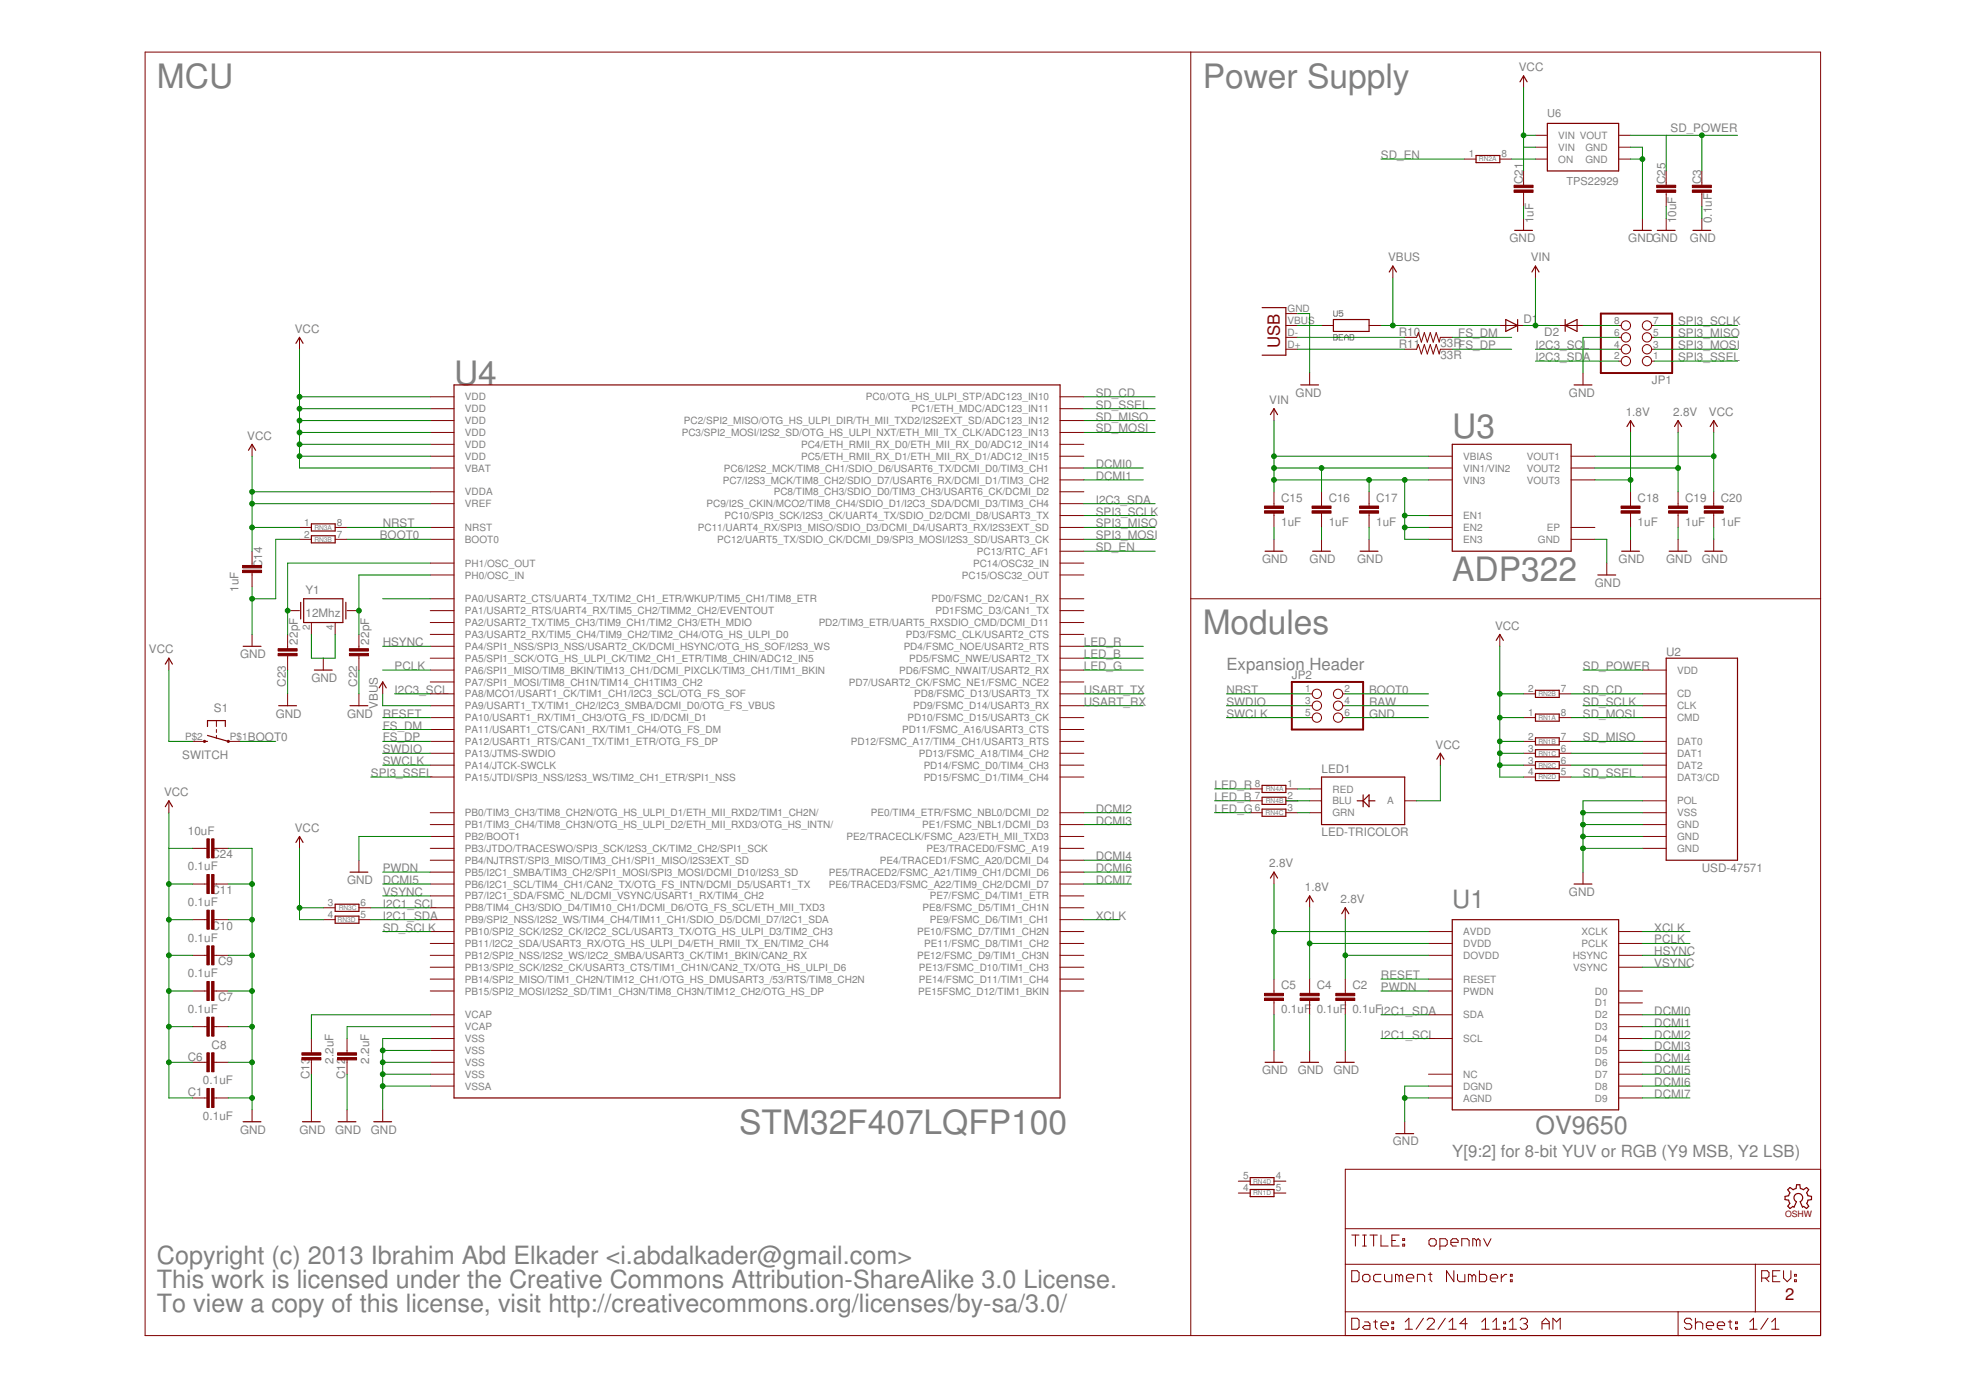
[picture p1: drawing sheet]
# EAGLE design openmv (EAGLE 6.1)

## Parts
C1  0.1uF  CAP0402-CAP  [0402-CAP]
C2  0.1uF  CAP0402-CAP  [0402-CAP]
C3  0.1uF  CAP0402-CAP  [0402-CAP]
C4  0.1uF  CAP0402-CAP  [0402-CAP]
C5  0.1uF  CAP0402-CAP  [0402-CAP]
C6  0.1uF  CAP0402-CAP  [0402-CAP]
C7  0.1uF  CAP0402-CAP  [0402-CAP]
C8  0.1uF  CAP0402-CAP  [0402-CAP]
C9  0.1uF  CAP0402-CAP  [0402-CAP]
C10  0.1uF  CAP0402-CAP  [0402-CAP]
C11  0.1uF  CAP0402-CAP  [0402-CAP]
C12  2.2uF  CAP0402-CAP  [0402-CAP]
C13  2.2uF  CAP0402-CAP  [0402-CAP]
C14  1uF  CAP0402-CAP  [0402-CAP]
C15  1uF  CAP0402-CAP  [0402-CAP]
C16  1uF  CAP0402-CAP  [0402-CAP]
C17  1uF  CAP0402-CAP  [0402-CAP]
C18  1uF  CAP0402-CAP  [0402-CAP]
C19  1uF  CAP0402-CAP  [0402-CAP]
C20  1uF  CAP0402-CAP  [0402-CAP]
C21  1uF  CAP0402-CAP  [0402-CAP]
C22  22pF  CAP0402-CAP  [0402-CAP]
C23  22pF  CAP0402-CAP  [0402-CAP]
C24  10uF  CAP0805  [0805]
C25  10uF  CAP0805  [0805]
D1  DIODESOD  [SOD-323]
D2  DIODESOD  [SOD-323]
JP1  PINHD-2X4  [2X04]
JP2  PINHD-2X3  [2X03]
LED1  LED-TRICOLOR  [LED-TRICOLOR-SMD]
LOGO1  OSHW_LOGO_FILLX0150-NT  [OSHW_FILLX150_NOTEXT]
R10  33R  RESISTOR0402-RES  [0402-RES]
R11  33R  RESISTOR0402-RES  [0402-RES]
RN1  4R-NCAT16  [CAT16]
RN2  4R-NCAT16  [CAT16]
RN3  4R-NCAT16  [CAT16]
RN4  4R-NCAT16  [CAT16]
S1  SWITCH  [B3U-1000P]
U1  OV9650  [OV9650]
U2  USD-47571  [USD-47571]
U3  ADP322  [WFQFN-16]
U4  STM32F407LQFP100  [LQFP100]
U5  BEAD  [0402-CAP]
U6  TPS22929  [SOT23-6]
X1  USB-MICROB  [USB-MICROB]
Y1  12Mhz  CRYSTAL5X3  [CRYSTAL-SMD-5X3]

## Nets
1.8V: C4.1 C18.1 U1.P$10(DVDD) U3.8(VOUT3)
2.8V: C2.1 C5.1 C19.1 U1.P$4(AVDD) U1.P$11(DOVDD) U3.6(VOUT2)
BOOT0: JP2.2 RN3.7 S1.P$1 U4.94(BOOT0)
DCMI0: U1.P$19(D2) U4.63(PC6/I2S2_MCK/TIM8_CH1/SDIO_D6/USART6_TX/DCMI_D0/TIM3_CH1)
DCMI1: U1.P$21(D3) U4.64(PC7/I2S3_MCK/TIM8_CH2/SDIO_D7/USART6_RX/DCMI_D1/TIM3_CH2)
DCMI2: U1.P$22(D4) U4.97(PE0/TIM4_ETR/FSMC_NBL0/DCMI_D2)
DCMI3: U1.P$20(D5) U4.98(PE1/FSMC_NBL1/DCMI_D3)
DCMI4: U1.P$18(D6) U4.3(PE4/TRACED1/FSMC_A20/DCMI_D4)
DCMI5: U1.P$16(D7) U4.92(PB6/I2C1_SCL/TIM4_CH1/CAN2_TX/OTG_FS_INTN/DCMI_D5/USART1_TX)
DCMI6: U1.P$14(D8) U4.4(PE5/TRACED2/FSMC_A21/TIM9_CH1/DCMI_D6)
DCMI7: U1.P$12(D9) U4.5(PE6/TRACED3/FSMC_A22/TIM9_CH2/DCMI_D7)
FS_DM: R10.2 U4.70(PA11/USART1_CTS/CAN1_RX/TIM1_CH4/OTG_FS_DM)
FS_DP: R11.2 U4.71(PA12/USART1_RTS/CAN1_TX/TIM1_ETR/OTG_FS_DP)
GND: C1.1 C2.2 C3.2 C4.2 C5.2 C6.1 C7.2 C8.1 C9.2 C10.2 C11.2 C12.2 C13.2 C14.1 C15.2 C16.2 C17.2 C18.2 C19.2 C20.2 C21.2 C22.2 C23.2 C24.1 C25.2 JP1.6 JP2.6 RN3.2 U1.P$2(AGND) U1.P$15(DGND) U2.G$1(GND) U2.G$2(GND) U2.G$3(GND) U2.G$4(POL) U2.P$6(VSS) U3.12(GND) U4.10(VSS) U4.20(VSSA) U4.27(VSS) U4.37(PB2/BOOT1) U4.74(VSS) U4.99(VSS) U6.2(GND) U6.5(GND) X1.GND Y1.2 Y1.4
HSYNC: U1.P$9(HSYNC) U4.29(PA4/SPI1_NSS/SPI3_NSS/USART2_CK/DCMI_HSYNC/OTG_HS_SOF/I2S3_WS)
I2C1_SCL: RN3.6 U1.P$5(SCL) U4.95(PB8/TIM4_CH3/SDIO_D4/TIM10_CH1/DCMI_D6/OTG_FS_SCL/ETH_MII_TXD3)
I2C1_SDA: RN3.5 U1.P$3(SDA) U4.96(PB9/SPI2_NSS/I2S2_WS/TIM4_CH4/TIM11_CH1/SDIO_D5/DCMI_D7/I2C1_SDA)
I2C3_SCL: JP1.4 U4.67(PA8/MCO1/USART1_CK/TIM1_CH1/I2C3_SCL/OTG_FS_SOF)
I2C3_SDA: JP1.2 U4.66(PC9/I2S_CKIN/MCO2/TIM8_CH4/SDIO_D1/I2C3_SDA/DCMI_D3/TIM3_CH4)
LED_B: RN4.7 U4.86(PD5/FSMC_NWE/USART2_TX)
LED_G: RN4.6 U4.87(PD6/FSMC_NWAIT/USART2_RX)
LED_R: RN4.8 U4.85(PD4/FSMC_NOE/USART2_RTS)
N$1: RN1.6 U2.P$8(DAT1)
N$2: RN2.6 U2.P$1(DAT2)
N$3: LED1.R(RED) RN4.1
N$4: LED1.B(BLU) RN4.2
N$5: LED1.G(GRN) RN4.3
N$6: U4.23(PA0/USART2_CTS/UART4_TX/TIM2_CH1_ETR/WKUP/TIM5_CH1/TIM8_ETR)
N$8: RN2.8 U6.3(ON)
N$9: C23.1 U4.13(PH1/OSC_OUT) Y1.1
N$10: C22.1 U4.12(PH0/OSC_IN) Y1.3
N$20: R10.1 X1.D-
N$21: R11.1 X1.D+
N$22: U5.1 X1.VBUS
NRST: JP2.1 RN3.8 U4.14(NRST)
PCLK: U1.P$17(PCLK) U4.31(PA6/SPI1_MISO/TIM8_BKIN/TIM13_CH1/DCMI_PIXCLK/TIM3_CH1/TIM1_BKIN)
PWDN: U1.P$8(PWDN) U4.91(PB5/I2C1_SMBA/TIM3_CH2/SPI1_MOSI/SPI3_MOSI/DCMI_D10/I2S3_SD)
RAW: D2.2(A) JP1.8 JP2.4
RESET: U1.P$6(RESET) U4.69(PA10/USART1_RX/TIM1_CH3/OTG_FS_ID/DCMI_D1)
SD_CD: RN2.7 U2.G$5(CD) U4.15(PC0/OTG_HS_ULPI_STP/ADC123_IN10)
SD_EN: RN2.1 U4.7(PC13/RTC_AF1)
SD_MISO: RN1.7 U2.P$7(DAT0) U4.17(PC2/SPI2_MISO/OTG_HS_ULPI_DIR/TH_MII_TXD2/I2S2EXT_SD/ADC123_IN12)
SD_MOSI: RN1.8 U2.P$3(CMD) U4.18(PC3/SPI2_MOSI/I2S2_SD/OTG_HS_ULPI_NXT/ETH_MII_TX_CLK/ADC123_IN13)
SD_POWER: C3.1 C25.1 U2.P$4(VDD) U6.1(VOUT)
SD_SCLK: U2.P$5(CLK) U4.47(PB10/SPI2_SCK/I2S2_CK/I2C2_SCL/USART3_TX/OTG_HS_ULPI_D3/TIM2_CH3)
SD_SSEL: RN2.5 U2.P$2(DAT3/CD) U4.16(PC1/ETH_MDC/ADC123_IN11)
SPI3_MISO: JP1.5 U4.79(PC11/UART4_RX/SPI3_MISO/SDIO_D3/DCMI_D4/USART3_RX/I2S3EXT_SD)
SPI3_MOSI: JP1.3 U4.80(PC12/UART5_TX/SDIO_CK/DCMI_D9/SPI3_MOSI/I2S3_SD/USART3_CK)
SPI3_SCLK: JP1.7 U4.78(PC10/SPI3_SCK/I2S3_CK/UART4_TX/SDIO_D2/DCMI_D8/USART3_TX)
SPI3_SSEL: JP1.1 U4.77(PA15/JTDI/SPI3_NSS/I2S3_WS/TIM2_CH1_ETR/SPI1_NSS)
SWCLK: JP2.5 U4.76(PA14/JTCK-SWCLK)
SWDIO: JP2.3 U4.72(PA13/JTMS-SWDIO)
USART_RX: U4.56(PD9/FSMC_D14/USART3_RX)
USART_TX: U4.55(PD8/FSMC_D13/USART3_TX)
VBUS: D1.2(A) U4.68(PA9/USART1_TX/TIM1_CH2/I2C3_SMBA/DCMI_D0/OTG_FS_VBUS) U5.2
VCAP1: C13.1 U4.49(VCAP)
VCAP2: C12.1 U4.73(VCAP)
VCC: C1.2 C6.2 C7.1 C8.2 C9.1 C10.1 C11.1 C14.2 C20.1 C21.1 C24.2 LED1.A RN1.1 RN1.2 RN1.3 RN2.2 RN2.3 RN2.4 RN3.1 RN3.3 RN3.4 S1.P$2 U3.5(VOUT1) U4.6(VBAT) U4.11(VDD) U4.19(VDD) U4.21(VREF) U4.22(VDDA) U4.28(VDD) U4.50(VDD) U4.75(VDD) U4.100(VDD) U6.4(VIN) U6.6(VIN)
VIN: C15.1 C16.1 C17.1 D1.1(C) D2.1(C) U3.1(EN1) U3.2(VBIAS) U3.3(VIN1/VIN2) U3.10(VIN3) U3.15(EN3) U3.16(EN2)
VSYNC: U1.P$7(VSYNC) U4.93(PB7/I2C1_SDA/FSMC_NL/DCMI_VSYNC/USART1_RX/TIM4_CH2)
XCLK: U1.P$13(XCLK) U4.40(PE9/FSMC_D6/TIM1_CH1)
Unconnected: RN1.4 RN1.5 RN4.4 RN4.5 U1.P$1(NC) U1.P$23(D1) U1.P$24(D0) U3.4(NC) U3.7(NC) U3.9(NC) U3.11(NC) U3.13(NC) U3.14(NC) U3.EXP(EP) U4.1(PE2/TRACECLK/FSMC_A23/ETH_MII_TXD3) U4.2(PE3/TRACED0/FSMC_A19) U4.8(PC14/OSC32_IN) U4.9(PC15/OSC32_OUT) U4.24(PA1/USART2_RTS/UART4_RX/TIM5_CH2/TIMM2_CH2/EVENTOUT) U4.25(PA2/USART2_TX/TIM5_CH3/TIM9_CH1/TIM2_CH3/ETH_MDIO) U4.26(PA3/USART2_RX/TIM5_CH4/TIM9_CH2/TIM2_CH4/OTG_HS_ULPI_D0) U4.30(PA5/SPI1_SCK/OTG_HS_ULPI_CK/TIM2_CH1_ETR/TIM8_CHIN/ADC12_IN5) U4.32(PA7/SPI1_MOSI/TIM8_CH1N/TIM14_CH1TIM3_CH2) U4.33(PC4/ETH_RMII_RX_D0/ETH_MII_RX_D0/ADC12_IN14) U4.34(PC5/ETH_RMII_RX_D1/ETH_MII_RX_D1/ADC12_IN15) U4.35(PB0/TIM3_CH3/TIM8_CH2N/OTG_HS_ULPI_D1/ETH_MII_RXD2/TIM1_CH2N/) U4.36(PB1/TIM3_CH4/TIM8_CH3N/OTG_HS_ULPI_D2/ETH_MII_RXD3/OTG_HS_INTN/) U4.38(PE7/FSMC_D4/TIM1_ETR) U4.39(PE8/FSMC_D5/TIM1_CH1N) U4.41(PE10/FSMC_D7/TIM1_CH2N) U4.42(PE11/FSMC_D8/TIM1_CH2) U4.43(PE12/FSMC_D9/TIM1_CH3N) U4.44(PE13/FSMC_D10/TIM1_CH3) U4.45(PE14/FSMC_D11/TIM1_CH4) U4.46(PE15FSMC_D12/TIM1_BKIN) U4.48(PB11/I2C2_SDA/USART3_RX/OTG_HS_ULPI_D4/ETH_RMII_TX_EN/TIM2_CH4) U4.51(PB12/SPI2_NSS/I2S2_WS/I2C2_SMBA/USART3_CK/TIM1_BKIN/CAN2_RX) U4.52(PB13/SPI2_SCK/I2S2_CK/USART3_CTS/TIM1_CH1N/CAN2_TX/OTG_HS_ULPI_D6) U4.53(PB14/SPI2_MISO/TIM1_CH2N/TIM12_CH1/OTG_HS_DMUSART3_/53/RTS/TIM8_CH2N) U4.54(PB15/SPI2_MOSI/I2S2_SD/TIM1_CH3N/TIM8_CH3N/TIM12_CH2/OTG_HS_DP) U4.57(PD10/FSMC_D15/USART3_CK) U4.58(PD11/FSMC_A16/USART3_CTS) U4.59(PD12/FSMC_A17/TIM4_CH1/USART3_RTS) U4.60(PD13/FSMC_A18/TIM4_CH2) U4.61(PD14/FSMC_D0/TIM4_CH3) U4.62(PD15/FSMC_D1/TIM4_CH4) U4.65(PC8/TIM8_CH3/SDIO_D0/TIM3_CH3/USART6_CK/DCMI_D2) U4.81(PD0/FSMC_D2/CAN1_RX) U4.82(PD1FSMC_D3/CAN1_TX) U4.83(PD2/TIM3_ETR/UART5_RXSDIO_CMD/DCMI_D11) U4.84(PD3/FSMC_CLK/USART2_CTS) U4.88(PD7/USART2_CK/FSMC_NE1/FSMC_NCE2) U4.89(PB3/JTDO/TRACESWO/SPI3_SCK/I2S3_CK/TIM2_CH2/SPI1_SCK) U4.90(PB4/NJTRST/SPI3_MISO/TIM3_CH1/SPI1_MISO/I2S3EXT_SD)

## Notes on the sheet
- MCU | Power Supply
- Modules
- Expansion Header
- Y[9:2] for 8-bit YUV or RGB (Y9 MSB, Y2 LSB)
- Copyright (c) 2013 Ibrahim Abd Elkader <i.abdalkader@gmail.com>
- This work is licensed under the Creative Commons Attribution-ShareAlike 3.0 License.
- 2
- To view a copy of this license, visit http://creativecommons.org/licenses/by-sa/3.0/
